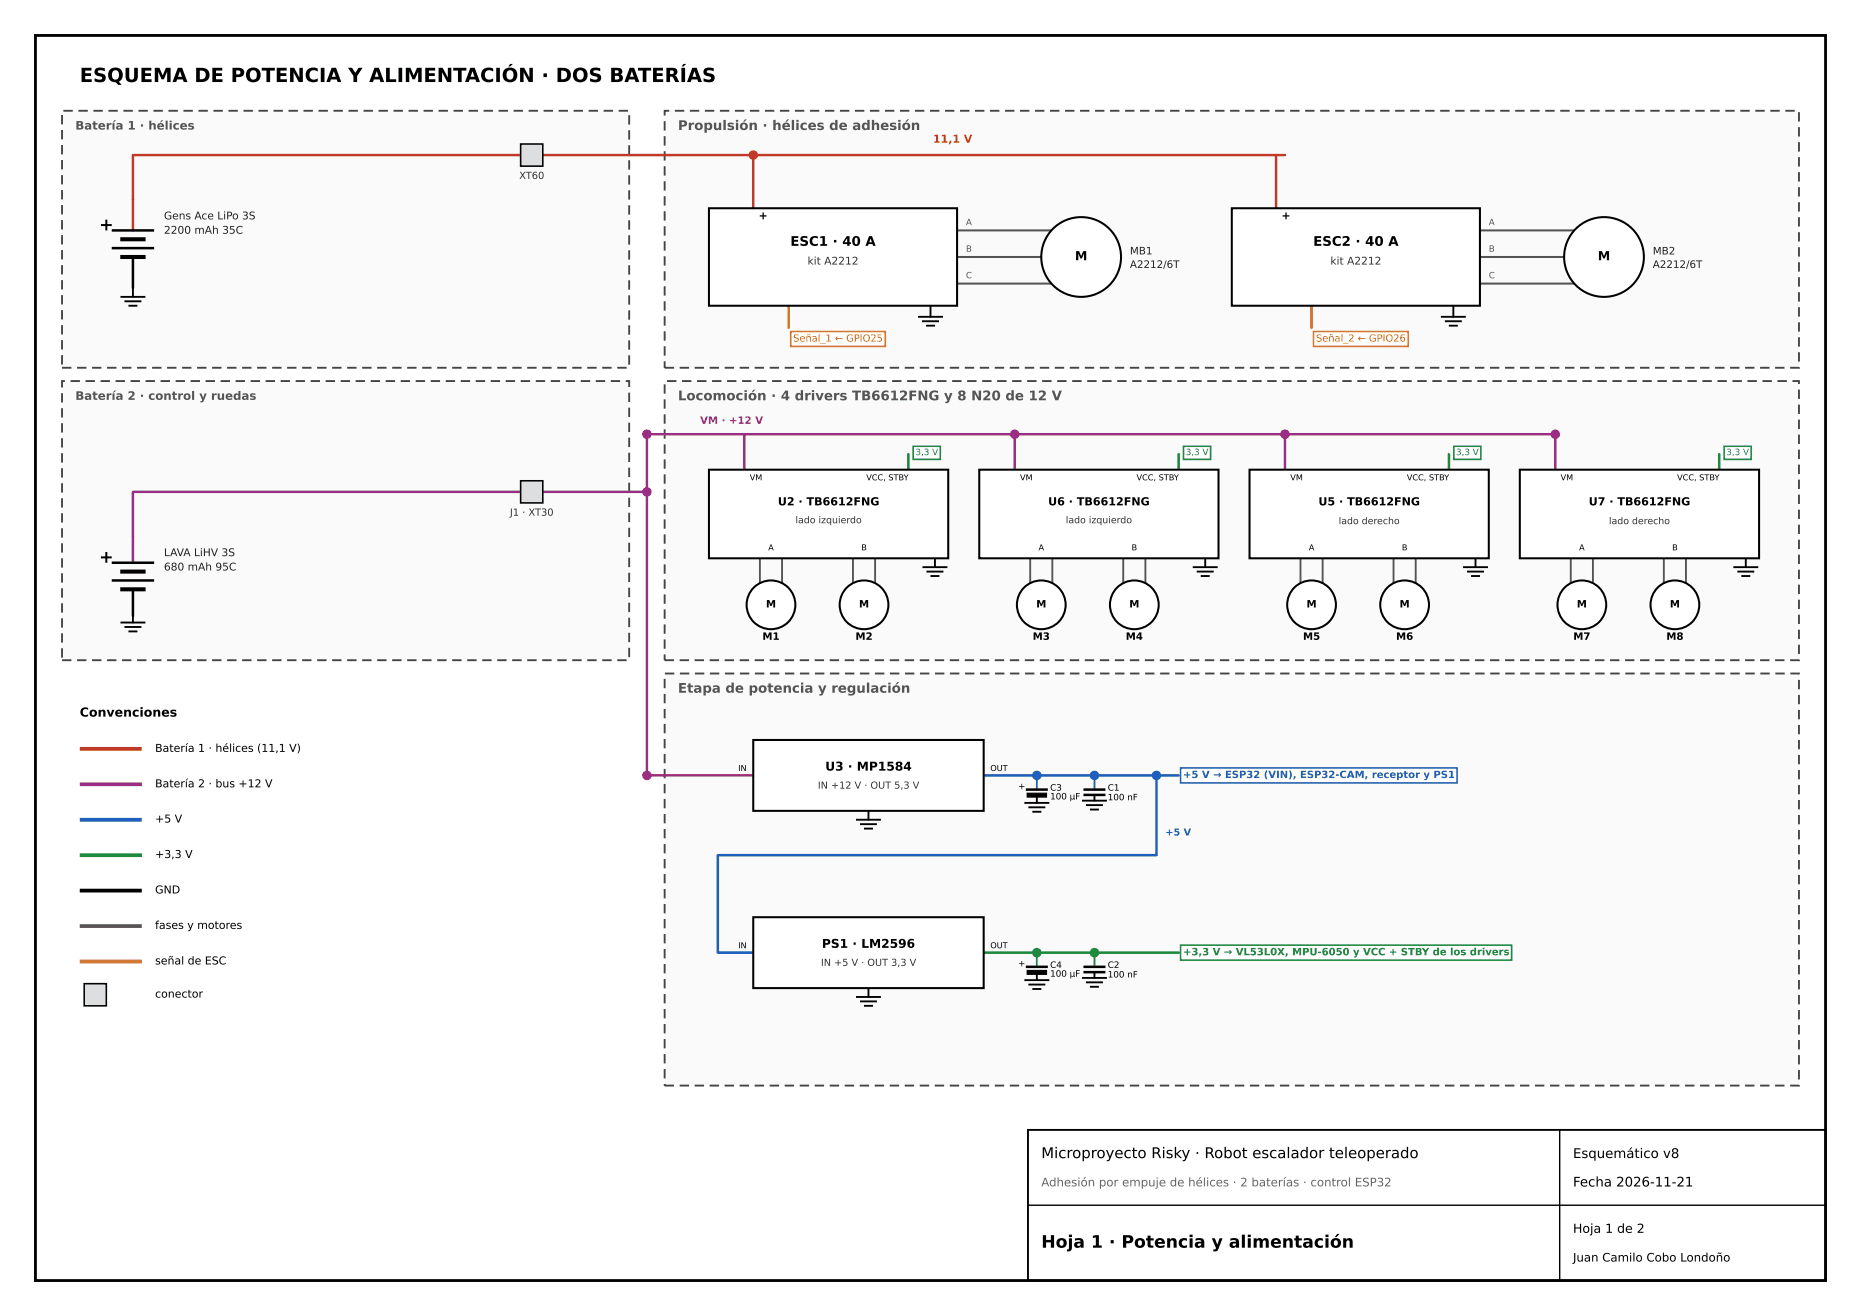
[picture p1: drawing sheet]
<svg xmlns="http://www.w3.org/2000/svg" width="420mm" height="297mm" viewBox="0 0 420 297" stroke-linecap="round" stroke-linejoin="round" font-family="sans-serif">
<g fill="#fafafa" stroke="#444" stroke-width=".42" stroke-dasharray="2.1 1.3" stroke-linecap="butt">
<path d="M14 25h128v58h-128z"/>
<path d="M14 86h128v63h-128z"/>
<path d="M150 25h256v58h-256z"/>
<path d="M150 86h256v63h-256z"/>
<path d="M150 152h256v93h-256z"/>
</g>
<path d="M8 8h404v281h-404z" fill="none" stroke="#000" stroke-width=".63" stroke-linecap="butt"/>
<path d="M232 255h180v34h-180z" fill="none" stroke="#000" stroke-width=".42"/>
<path d="M19 222h5v5h-5z" fill="#ddd" stroke="#000" stroke-width=".35"/>
<path d="M352 255v34M232 272h180" fill="none" stroke="#000" stroke-width=".32"/>
<path d="M117.5 35h-87.5v17M122.5 35h167.5M170 35v12M288 35v12" fill="none" stroke="#c0392b" stroke-width=".56"/>
<path d="M25.5 52h9M25.5 56h9M30 58v7M25.5 127h9M25.5 131h9M30 133v6" fill="none" stroke="#000" stroke-width=".56"/>
<g fill="none" stroke="#000" stroke-width=".42">
<path d="M27.4 67h5.2M28.3 68h3.4M29.2 69h1.6M30 65v2M207.4 71.5h5.2M208.3 72.5h3.4M209.2 73.5h1.6M210 69v2.5M325.4 71.5h5.2M326.3 72.5h3.4M327.2 73.5h1.6M328 69v2.5"/>
<path d="M30 139v1.5M208.4 128h5.2M209.3 129h3.4M210.2 130h1.6M211 126v2M269.4 128h5.2M270.3 129h3.4M271.2 130h1.6M272 126v2M330.4 128h5.2M331.3 129h3.4M332.2 130h1.6"/>
<path d="M333 126v2M391.4 128h5.2M392.3 129h3.4M393.2 130h1.6M394 126v2M27.4 140.5h5.2M28.3 141.5h3.4M29.2 142.5h1.6M234 179.9v1.3M247 179.4v1.3M193.4 185h5.2M194.3 186h3.4"/>
<path d="M195.2 187h1.6M196 183v2M231.4 181.2h5.2M232.3 182.2h3.4M233.2 183.2h1.6M244.4 180.7h5.2M245.3 181.7h3.4M246.2 182.7h1.6M234 219.9v1.3M247 219.4v1.3M193.4 225h5.2M194.3 226h3.4"/>
<path d="M195.2 227h1.6M196 223v2M231.4 221.2h5.2M232.3 222.2h3.4M233.2 223.2h1.6M244.4 220.7h5.2M245.3 221.7h3.4M246.2 222.7h1.6"/>
</g>
<path d="M168 98v8M229 98v8M290 98v8M117.5 111h-87.5v16M122.5 111h23.5M351 106v-8h-205v77h24" fill="none" stroke="#9b2d86" stroke-width=".56"/>
<path d="M178 69v5M296 69v5" fill="none" stroke="#d97a00" stroke-width=".56"/>
<path d="M216 52h21.3M216 58h19M334 52h21.3M334 58h19M216 64h21.3M334 64h21.3" fill="none" stroke="#555" stroke-width=".46"/>
<path d="M205 102.5v3.5M266 102.5v3.5M327 102.5v3.5M388 102.5v3.5M222 215h44" fill="none" stroke="#1e8a3c" stroke-width=".56"/>
<g fill="none" stroke="#555" stroke-width=".42">
<path d="M171.5 126v5.5M176.5 126v5.5M192.5 126v5.5M197.5 126v5.5M232.5 126v5.5M237.5 126v5.5M253.5 126v5.5M258.5 126v5.5M293.5 126v5.5M298.5 126v5.5M314.5 126v5.5M319.5 126v5.5"/>
<path d="M354.5 126v5.5M359.5 126v5.5M375.5 126v5.5M380.5 126v5.5"/>
</g>
<path d="M222 175h44M261 175v18h-99v22h8" fill="none" stroke="#1f5fbf" stroke-width=".56"/>
<path d="M234 175v3.2M247 175v3.2" fill="none" stroke="#1f5fbf" stroke-width=".42"/>
<path d="M234 215v3.2M247 215v3.2" fill="none" stroke="#1e8a3c" stroke-width=".42"/>
<path d="M18 169h14" fill="none" stroke="#c0392b" stroke-width=".85" stroke-linecap="butt"/>
<path d="M18 177h14" fill="none" stroke="#9b2d86" stroke-width=".85" stroke-linecap="butt"/>
<path d="M18 185h14" fill="none" stroke="#1f5fbf" stroke-width=".85" stroke-linecap="butt"/>
<path d="M18 193h14" fill="none" stroke="#1e8a3c" stroke-width=".85" stroke-linecap="butt"/>
<path d="M18 201h14" fill="none" stroke="#000" stroke-width=".85" stroke-linecap="butt"/>
<path d="M18 209h14" fill="none" stroke="#555" stroke-width=".85" stroke-linecap="butt"/>
<path d="M18 217h14" fill="none" stroke="#d97a00" stroke-width=".85" stroke-linecap="butt"/>
<path d="M27.6 54h4.8M27.6 58h4.8M27.6 129h4.8M27.6 133h4.8" fill="none" stroke="#000" stroke-width=".92"/>
<g fill="#fff" stroke="#000" stroke-width=".46">
<path d="M160 47h56v22h-56z"/>
<path d="M278 47h56v22h-56z"/>
<path d="M160 106h54v20h-54z"/>
<path d="M221 106h54v20h-54z"/>
<path d="M282 106h54v20h-54z"/>
<path d="M343 106h54v20h-54z"/>
<path d="M170 167h52v16h-52z"/>
<circle cx="244" cy="58" r="9"/>
<circle cx="362" cy="58" r="9"/>
<circle cx="174" cy="136.5" r="5.5"/>
<circle cx="195" cy="136.5" r="5.5"/>
<circle cx="235" cy="136.5" r="5.5"/>
<circle cx="256" cy="136.5" r="5.5"/>
<circle cx="296" cy="136.5" r="5.5"/>
<circle cx="317" cy="136.5" r="5.5"/>
<circle cx="357" cy="136.5" r="5.5"/>
<circle cx="378" cy="136.5" r="5.5"/>
</g>
<path d="M231.8 178.2h4.4M244.8 178.2h4.4M244.8 179.4h4.4" fill="none" stroke="#000" stroke-width=".56"/>
<path d="M231.8 179h4.4v.9h-4.4z" fill="#000" stroke="#000" stroke-width=".23"/>
<path d="M170 207h52v16h-52z" fill="#fff" stroke="#000" stroke-width=".46"/>
<path d="M231.8 218.2h4.4M244.8 218.2h4.4M244.8 219.4h4.4" fill="none" stroke="#000" stroke-width=".56"/>
<path d="M231.8 219h4.4v.9h-4.4z" fill="#000" stroke="#000" stroke-width=".23"/>
<g fill="#ddd" stroke="#000" stroke-width=".35">
<path d="M117.5 32.5h5v5h-5z"/>
<path d="M117.5 108.5h5v5h-5z"/>
</g>
<g fill="#9b2d86" stroke="#9b2d86" stroke-width=".35">
<circle cx="146" cy="111" r=".9"/>
<circle cx="146" cy="98" r=".9"/>
<circle cx="229" cy="98" r=".9"/>
<circle cx="290" cy="98" r=".9"/>
<circle cx="351" cy="98" r=".9"/>
<circle cx="146" cy="175" r=".9"/>
</g>
<circle cx="170" cy="35" r=".9" fill="#c0392b" stroke="#c0392b" stroke-width=".35"/>
<g fill="#1f5fbf" stroke="#1f5fbf" stroke-width=".35">
<circle cx="234" cy="175" r=".9"/>
<circle cx="247" cy="175" r=".9"/>
<circle cx="261" cy="175" r=".9"/>
</g>
<g fill="#1e8a3c" stroke="#1e8a3c" stroke-width=".35">
<circle cx="234" cy="215" r=".9"/>
<circle cx="247" cy="215" r=".9"/>
</g>
<g fill="#fff" stroke="#d97a00" stroke-width=".35">
<path d="M178.4 74.8h21.4v3.4h-21.4z"/>
<path d="M296.4 74.8h21.4v3.4h-21.4z"/>
</g>
<g fill="#fff" stroke="#1e8a3c" stroke-width=".35">
<path d="M206.1 100.7h6.1v3h-6.1z"/>
<path d="M267.1 100.7h6.1v3h-6.1z"/>
<path d="M328.1 100.7h6.1v3h-6.1z"/>
<path d="M389.1 100.7h6.1v3h-6.1z"/>
<path d="M266.4 213.3h74.7v3.4h-74.7z"/>
</g>
<path d="M266.4 173.3h62.4v3.4h-62.4z" fill="#fff" stroke="#1f5fbf" stroke-width=".35"/>
<text font-size="4.4" x="18" y="18.5">ESQUEMA DE POTENCIA Y ALIMENTACIÓN · DOS BATERÍAS</text>
<g font-size="3.9">
<text x="22.4" y="52">+</text>
<text x="22.4" y="127">+</text>
<text x="235" y="281.6">Hoja 1 · Potencia y alimentación</text>
</g>
<text font-size="3.4" x="235" y="261.4">Microproyecto Risky · Robot escalador teleoperado</text>
<g font-size="3" fill="#555">
<text x="153" y="29.3">Propulsión · hélices de adhesión</text>
<text x="153" y="90.3">Locomoción · 4 drivers TB6612FNG y 8 N20 de 12 V</text>
<text x="153" y="156.3">Etapa de potencia y regulación</text>
</g>
<g font-size="3">
<text x="178.4" y="55.5">ESC1 · 40 A</text>
<text x="296.4" y="55.5">ESC2 · 40 A</text>
<text x="355" y="261.3">Esquemático v8</text>
<text x="355" y="267.8">Fecha 2026-11-21</text>
</g>
<g font-size="2.8">
<text x="242.6" y="58.7">M</text>
<text x="360.6" y="58.7">M</text>
<text x="18" y="161.7">Convenciones</text>
<text x="186.2" y="173.9">U3 · MP1584</text>
<text x="185.5" y="213.9">PS1 · LM2596</text>
<text x="355" y="278.2">Hoja 1 de 2</text>
</g>
<g font-size="2.6" fill="#555">
<text x="17" y="29.2">Batería 1 · hélices</text>
<text x="17" y="90.2">Batería 2 · control y ruedas</text>
</g>
<text font-size="2.6" fill="#666" x="235" y="267.7">Adhesión por empuje de hélices · 2 baterías · control ESP32</text>
<text font-size="2.6" x="355" y="284.7">Juan Camilo Cobo Londoño</text>
<text font-size="2.5" fill="#c0392b" x="210.6" y="32.2">11,1 V</text>
<g font-size="2.5">
<text x="171.2" y="49.5">+</text>
<text x="289.2" y="49.5">+</text>
<text x="175.5" y="114.1">U2 · TB6612FNG</text>
<text x="236.5" y="114.1">U6 · TB6612FNG</text>
<text x="297.5" y="114.1">U5 · TB6612FNG</text>
<text x="358.5" y="114.1">U7 · TB6612FNG</text>
<text x="35" y="169.7">Batería 1 · hélices (11,1 V)</text>
<text x="35" y="177.7">Batería 2 · bus +12 V</text>
<text x="35" y="185.6">+5 V</text>
<text x="35" y="193.6">+3,3 V</text>
<text x="35" y="201.6">GND</text>
<text x="35" y="209.6">fases y motores</text>
<text x="35" y="217.7">señal de ESC</text>
<text x="35" y="225.1">conector</text>
</g>
<g font-size="2.4" fill="#222">
<text x="37" y="49.5">Gens Ace LiPo 3S</text>
<text x="37" y="52.8">2200 mAh 35C</text>
<text x="37" y="125.5">LAVA LiHV 3S</text>
<text x="37" y="128.8">680 mAh 95C</text>
</g>
<g font-size="2.4" fill="#333">
<text x="182.2" y="59.7">kit A2212</text>
<text x="300.2" y="59.7">kit A2212</text>
</g>
<g font-size="2.3" fill="#222">
<text x="255" y="57.4">MB1</text>
<text x="373" y="57.4">MB2</text>
<text x="255" y="60.5">A2212/6T</text>
<text x="373" y="60.5">A2212/6T</text>
</g>
<text font-size="2.3" fill="#9b2d86" x="158" y="95.6">VM · +12 V</text>
<g font-size="2.3">
<text x="172.9" y="137.1">M</text>
<text x="193.9" y="137.1">M</text>
<text x="233.9" y="137.1">M</text>
<text x="254.9" y="137.1">M</text>
<text x="294.9" y="137.1">M</text>
<text x="315.9" y="137.1">M</text>
<text x="355.9" y="137.1">M</text>
<text x="376.9" y="137.1">M</text>
<text x="172.1" y="144.4">M1</text>
<text x="193.1" y="144.4">M2</text>
<text x="233.1" y="144.4">M3</text>
<text x="254.1" y="144.4">M4</text>
<text x="294.1" y="144.4">M5</text>
<text x="315.1" y="144.4">M6</text>
<text x="355.1" y="144.4">M7</text>
<text x="376.1" y="144.4">M8</text>
</g>
<text font-size="2.3" fill="#1f5fbf" x="267" y="175.6">+5 V → ESP32 (VIN), ESP32-CAM, receptor y PS1</text>
<text font-size="2.3" fill="#1e8a3c" x="267" y="215.6">+3,3 V → VL53L0X, MPU-6050 y VCC + STBY de los drivers</text>
<g font-size="2.2" fill="#333">
<text x="117.2" y="40.4">XT60</text>
<text x="115.1" y="116.4">J1 · XT30</text>
<text x="184.6" y="178">IN +12 V · OUT 5,3 V</text>
<text x="185.3" y="218">IN +5 V · OUT 3,3 V</text>
</g>
<g font-size="2.2" fill="#d97a00">
<text x="179" y="77.1">Señal_1 ← GPIO25</text>
<text x="297" y="77.1">Señal_2 ← GPIO26</text>
</g>
<text font-size="2.2" fill="#1f5fbf" x="263" y="188.6">+5 V</text>
<g font-size="2.1" fill="#333">
<text x="179.5" y="118.1">lado izquierdo</text>
<text x="240.5" y="118.1">lado izquierdo</text>
<text x="302.1" y="118.3">lado derecho</text>
<text x="363.1" y="118.3">lado derecho</text>
</g>
<g font-size="2" fill="#1e8a3c">
<text x="206.6" y="102.7">3,3 V</text>
<text x="267.6" y="102.7">3,3 V</text>
<text x="328.6" y="102.7">3,3 V</text>
<text x="389.6" y="102.7">3,3 V</text>
</g>
<g font-size="2">
<text x="237" y="178.4">C3</text>
<text x="250" y="178.4">C1</text>
<text x="237" y="180.4">100 µF</text>
<text x="250" y="180.6">100 nF</text>
<text x="237" y="218.4">C4</text>
<text x="237" y="220.4">100 µF</text>
<text x="250" y="218.4">C2</text>
<text x="250" y="220.6">100 nF</text>
</g>
<g font-size="1.9" fill="#555">
<text x="218" y="50.8">A</text>
<text x="336" y="50.8">A</text>
<text x="218" y="56.8">B</text>
<text x="336" y="56.8">B</text>
<text x="218" y="62.8">C</text>
<text x="336" y="62.8">C</text>
</g>
<g font-size="1.9">
<text x="229.8" y="178.1">+</text>
<text x="229.8" y="218.1">+</text>
</g>
<g font-size="1.8">
<text x="169.2" y="108.4">VM</text>
<text x="195.5" y="108.4">VCC, STBY</text>
<text x="230.2" y="108.4">VM</text>
<text x="256.5" y="108.4">VCC, STBY</text>
<text x="291.2" y="108.4">VM</text>
<text x="317.5" y="108.4">VCC, STBY</text>
<text x="352.2" y="108.4">VM</text>
<text x="378.5" y="108.4">VCC, STBY</text>
<text x="173.4" y="124.2">A</text>
<text x="194.4" y="124.2">B</text>
<text x="234.4" y="124.2">A</text>
<text x="255.4" y="124.2">B</text>
<text x="295.4" y="124.2">A</text>
<text x="316.4" y="124.2">B</text>
<text x="356.4" y="124.2">A</text>
<text x="377.4" y="124.2">B</text>
<text x="166.6" y="174">IN</text>
<text x="223.5" y="174">OUT</text>
<text x="166.6" y="214">IN</text>
<text x="223.5" y="214">OUT</text>
</g>
</svg>
